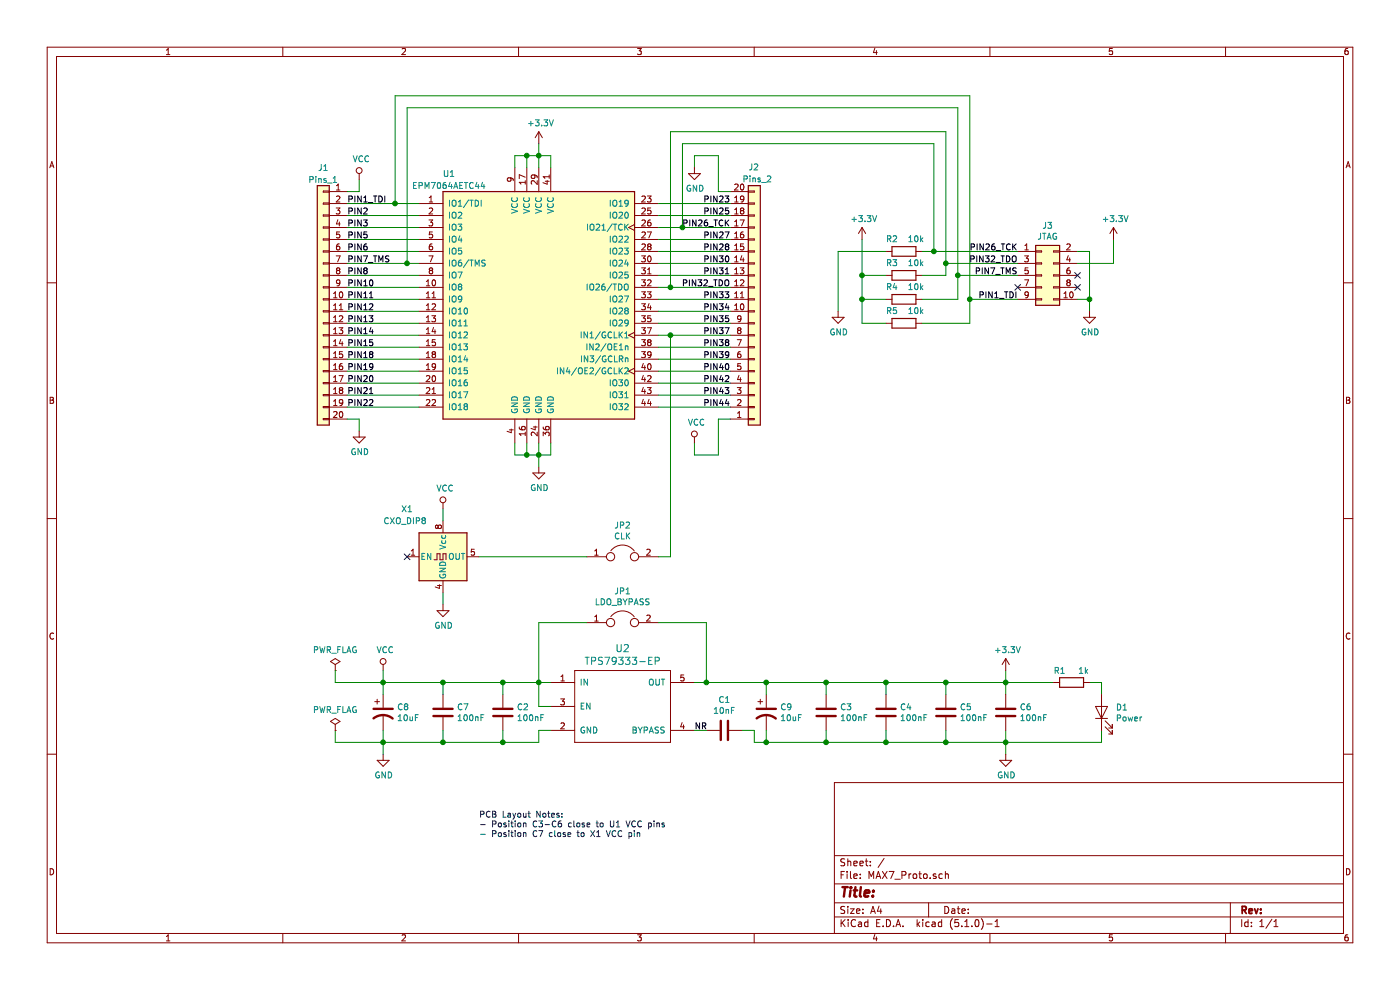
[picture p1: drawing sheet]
EESchema Schematic File Version 4
EELAYER 29 0
EELAYER END
$Descr A4 11693 8268
encoding utf-8
Sheet 1 1
Title ""
Date ""
Rev ""
Comp ""
Comment1 ""
Comment2 ""
Comment3 ""
Comment4 ""
$EndDescr
$Comp
L my_components:EPM7064AETC44 U1
U 1 1
P 4500 2550
F 0 "U1" H 3750 3650 50  0000 C CNN
F 1 "EPM7064AETC44" H 3750 3550 50  0000 C CNN
F 2 "Package_QFP:TQFP-44_10x10mm_P0.8mm" H 4900 1450 50  0001 L CNN
F 3 "https://www.intel.com/content/dam/www/programmable/us/en/pdfs/literature/ds/m7000a.pdf" H 4500 1300 50  0001 C CNN
	1    4500 2550
	1    0    0    -1  
$EndComp
Wire Wire Line
	4300 1400 4300 1300
Wire Wire Line
	4300 1300 4400 1300
Wire Wire Line
	4600 1300 4600 1400
Wire Wire Line
	4500 1400 4500 1300
Connection ~ 4500 1300
Wire Wire Line
	4500 1300 4600 1300
Wire Wire Line
	4400 1400 4400 1300
Connection ~ 4400 1300
Wire Wire Line
	4400 1300 4500 1300
$Comp
L power:+3.3V #PWR0101
U 1 1
P 4500 1200
F 0 "#PWR0101" H 4500 1050 50  0001 C CNN
F 1 "+3.3V" H 4515 1373 50  0000 C CNN
F 2 "" H 4500 1200 50  0001 C CNN
F 3 "" H 4500 1200 50  0001 C CNN
	1    4500 1200
	1    0    0    -1  
$EndComp
Wire Wire Line
	4500 1200 4500 1300
Wire Wire Line
	4300 3700 4300 3800
Wire Wire Line
	4300 3800 4400 3800
Wire Wire Line
	4600 3800 4600 3700
Wire Wire Line
	4500 3700 4500 3800
Connection ~ 4500 3800
Wire Wire Line
	4500 3800 4600 3800
Wire Wire Line
	4400 3700 4400 3800
Connection ~ 4400 3800
Wire Wire Line
	4400 3800 4500 3800
Wire Wire Line
	4500 3800 4500 3900
$Comp
L power:GND #PWR0102
U 1 1
P 4500 3900
F 0 "#PWR0102" H 4500 3650 50  0001 C CNN
F 1 "GND" H 4505 3727 50  0000 C CNN
F 2 "" H 4500 3900 50  0001 C CNN
F 3 "" H 4500 3900 50  0001 C CNN
	1    4500 3900
	1    0    0    -1  
$EndComp
$Comp
L Connector_Generic:Conn_01x20 J2
U 1 1
P 6300 2600
F 0 "J2" H 6250 1400 50  0000 L CNN
F 1 "Pins_2" H 6200 1500 50  0000 L CNN
F 2 "Connector_PinHeader_2.54mm:PinHeader_1x20_P2.54mm_Vertical" H 6300 2600 50  0001 C CNN
F 3 "~" H 6300 2600 50  0001 C CNN
	1    6300 2600
	1    0    0    1   
$EndComp
$Comp
L Connector_Generic:Conn_01x20 J1
U 1 1
P 2700 2500
F 0 "J1" H 2700 3600 50  0000 C CNN
F 1 "Pins_1" H 2700 3500 50  0000 C CNN
F 2 "Connector_PinHeader_2.54mm:PinHeader_1x20_P2.54mm_Vertical" H 2700 2500 50  0001 C CNN
F 3 "~" H 2700 2500 50  0001 C CNN
	1    2700 2500
	-1   0    0    -1  
$EndComp
Wire Wire Line
	3500 1700 3300 1700
Wire Wire Line
	3500 1800 2900 1800
Wire Wire Line
	3500 1900 2900 1900
Wire Wire Line
	3500 2000 2900 2000
Wire Wire Line
	3500 2100 2900 2100
Wire Wire Line
	3500 2200 3400 2200
Wire Wire Line
	3500 2300 2900 2300
Wire Wire Line
	3500 2400 2900 2400
Wire Wire Line
	3500 2500 2900 2500
Wire Wire Line
	3500 2600 2900 2600
Wire Wire Line
	3500 2700 2900 2700
Wire Wire Line
	3500 2800 2900 2800
Wire Wire Line
	3500 2900 2900 2900
Wire Wire Line
	3500 3000 2900 3000
Wire Wire Line
	3500 3100 2900 3100
Wire Wire Line
	3500 3200 2900 3200
Wire Wire Line
	3500 3300 2900 3300
Wire Wire Line
	3500 3400 2900 3400
Wire Wire Line
	5500 1700 6100 1700
Wire Wire Line
	5500 1800 6100 1800
Wire Wire Line
	5500 1900 5700 1900
Wire Wire Line
	5500 2000 6100 2000
Wire Wire Line
	5500 2100 6100 2100
Wire Wire Line
	5500 2200 6100 2200
Wire Wire Line
	5500 2300 6100 2300
Wire Wire Line
	5500 2400 5600 2400
Wire Wire Line
	5500 2500 6100 2500
Wire Wire Line
	5500 2600 6100 2600
Wire Wire Line
	5500 2700 6100 2700
Wire Wire Line
	5500 2800 5600 2800
Wire Wire Line
	5500 2900 6100 2900
Wire Wire Line
	5500 3000 6100 3000
Wire Wire Line
	5500 3100 6100 3100
Wire Wire Line
	5500 3200 6100 3200
Wire Wire Line
	5500 3300 6100 3300
Wire Wire Line
	5500 3400 6100 3400
Wire Wire Line
	2900 1600 3000 1600
Wire Wire Line
	3000 1600 3000 1500
Wire Wire Line
	5800 3800 5800 3700
Wire Wire Line
	5800 1300 5800 1400
Wire Wire Line
	2900 3500 3000 3500
Wire Wire Line
	3000 3500 3000 3600
$Comp
L power:GND #PWR0103
U 1 1
P 3000 3600
F 0 "#PWR0103" H 3000 3350 50  0001 C CNN
F 1 "GND" H 3005 3427 50  0000 C CNN
F 2 "" H 3000 3600 50  0001 C CNN
F 3 "" H 3000 3600 50  0001 C CNN
	1    3000 3600
	1    0    0    -1  
$EndComp
$Comp
L power:GND #PWR0104
U 1 1
P 5800 1400
F 0 "#PWR0104" H 5800 1150 50  0001 C CNN
F 1 "GND" H 5805 1227 50  0000 C CNN
F 2 "" H 5800 1400 50  0001 C CNN
F 3 "" H 5800 1400 50  0001 C CNN
	1    5800 1400
	1    0    0    -1  
$EndComp
$Comp
L power:VCC #PWR0105
U 1 1
P 3000 1500
F 0 "#PWR0105" H 3000 1350 50  0001 C CNN
F 1 "VCC" H 3017 1673 50  0000 C CNN
F 2 "" H 3000 1500 50  0001 C CNN
F 3 "" H 3000 1500 50  0001 C CNN
	1    3000 1500
	1    0    0    -1  
$EndComp
$Comp
L power:VCC #PWR0106
U 1 1
P 5800 3700
F 0 "#PWR0106" H 5800 3550 50  0001 C CNN
F 1 "VCC" H 5817 3873 50  0000 C CNN
F 2 "" H 5800 3700 50  0001 C CNN
F 3 "" H 5800 3700 50  0001 C CNN
	1    5800 3700
	1    0    0    -1  
$EndComp
$Comp
L my_components:TPS79333-EP U2
U 1 1
P 5200 5900
F 0 "U2" H 5200 6387 60  0000 C CNN
F 1 "TPS79333-EP" H 5200 6281 60  0000 C CNN
F 2 "Package_TO_SOT_SMD:SOT-23-5_HandSoldering" H 5200 5900 60  0001 C CNN
F 3 "" H 5200 5900 60  0000 C CNN
	1    5200 5900
	1    0    0    -1  
$EndComp
Wire Wire Line
	4600 6100 4500 6100
Wire Wire Line
	4500 6100 4500 6200
$Comp
L power:GND #PWR0107
U 1 1
P 3200 6300
F 0 "#PWR0107" H 3200 6050 50  0001 C CNN
F 1 "GND" H 3205 6127 50  0000 C CNN
F 2 "" H 3200 6300 50  0001 C CNN
F 3 "" H 3200 6300 50  0001 C CNN
	1    3200 6300
	1    0    0    -1  
$EndComp
$Comp
L power:VCC #PWR0108
U 1 1
P 3200 5600
F 0 "#PWR0108" H 3200 5450 50  0001 C CNN
F 1 "VCC" H 3217 5773 50  0000 C CNN
F 2 "" H 3200 5600 50  0001 C CNN
F 3 "" H 3200 5600 50  0001 C CNN
	1    3200 5600
	1    0    0    -1  
$EndComp
Wire Wire Line
	5800 5700 5900 5700
Wire Wire Line
	4600 5700 4500 5700
Wire Wire Line
	3200 5700 3200 5600
Wire Wire Line
	4600 5900 4500 5900
Wire Wire Line
	4500 5900 4500 5700
Connection ~ 4500 5700
$Comp
L Device:C C2
U 1 1
P 4200 5950
F 0 "C2" H 4315 5996 50  0000 L CNN
F 1 "100nF" H 4315 5905 50  0000 L CNN
F 2 "Capacitor_SMD:C_0603_1608Metric_Pad1.05x0.95mm_HandSolder" H 4238 5800 50  0001 C CNN
F 3 "~" H 4200 5950 50  0001 C CNN
	1    4200 5950
	1    0    0    -1  
$EndComp
$Comp
L Device:C C1
U 1 1
P 6050 6100
F 0 "C1" V 6302 6100 50  0000 C CNN
F 1 "10nF" V 6211 6100 50  0000 C CNN
F 2 "Capacitor_SMD:C_0603_1608Metric_Pad1.05x0.95mm_HandSolder" H 6088 5950 50  0001 C CNN
F 3 "~" H 6050 6100 50  0001 C CNN
	1    6050 6100
	0    -1   -1   0   
$EndComp
$Comp
L Device:CP1 C9
U 1 1
P 6400 5950
F 0 "C9" H 6515 5996 50  0000 L CNN
F 1 "10uF" H 6515 5905 50  0000 L CNN
F 2 "Capacitor_Tantalum_SMD:CP_EIA-3216-10_Kemet-I_Pad1.58x1.35mm_HandSolder" H 6400 5950 50  0001 C CNN
F 3 "~" H 6400 5950 50  0001 C CNN
	1    6400 5950
	1    0    0    -1  
$EndComp
Wire Wire Line
	5800 6100 5900 6100
Wire Wire Line
	6200 6100 6300 6100
Wire Wire Line
	6300 6100 6300 6200
Wire Wire Line
	6300 6200 6400 6200
Wire Wire Line
	6400 6100 6400 6200
Wire Wire Line
	8400 6200 8400 6300
Connection ~ 6400 6200
Wire Wire Line
	6400 5800 6400 5700
Connection ~ 6400 5700
$Comp
L power:GND #PWR0109
U 1 1
P 8400 6300
F 0 "#PWR0109" H 8400 6050 50  0001 C CNN
F 1 "GND" H 8405 6127 50  0000 C CNN
F 2 "" H 8400 6300 50  0001 C CNN
F 3 "" H 8400 6300 50  0001 C CNN
	1    8400 6300
	1    0    0    -1  
$EndComp
$Comp
L Device:CP1 C8
U 1 1
P 3200 5950
F 0 "C8" H 3315 5996 50  0000 L CNN
F 1 "10uF" H 3315 5905 50  0000 L CNN
F 2 "Capacitor_Tantalum_SMD:CP_EIA-3216-10_Kemet-I_Pad1.58x1.35mm_HandSolder" H 3200 5950 50  0001 C CNN
F 3 "~" H 3200 5950 50  0001 C CNN
	1    3200 5950
	1    0    0    -1  
$EndComp
Wire Wire Line
	4500 5700 4200 5700
Wire Wire Line
	3200 5700 3200 5800
Wire Wire Line
	4200 5800 4200 5700
Connection ~ 4200 5700
Wire Wire Line
	4200 5700 3700 5700
Wire Wire Line
	4500 6200 4200 6200
Wire Wire Line
	3200 6200 3200 6100
Wire Wire Line
	3200 6200 3200 6300
Wire Wire Line
	4200 6100 4200 6200
Connection ~ 4200 6200
Wire Wire Line
	4200 6200 3700 6200
Connection ~ 3200 5700
$Comp
L Device:C C3
U 1 1
P 6900 5950
F 0 "C3" H 7015 5996 50  0000 L CNN
F 1 "100nF" H 7015 5905 50  0000 L CNN
F 2 "Capacitor_SMD:C_0603_1608Metric_Pad1.05x0.95mm_HandSolder" H 6938 5800 50  0001 C CNN
F 3 "~" H 6900 5950 50  0001 C CNN
	1    6900 5950
	1    0    0    -1  
$EndComp
$Comp
L Device:C C4
U 1 1
P 7400 5950
F 0 "C4" H 7515 5996 50  0000 L CNN
F 1 "100nF" H 7515 5905 50  0000 L CNN
F 2 "Capacitor_SMD:C_0603_1608Metric_Pad1.05x0.95mm_HandSolder" H 7438 5800 50  0001 C CNN
F 3 "~" H 7400 5950 50  0001 C CNN
	1    7400 5950
	1    0    0    -1  
$EndComp
$Comp
L Device:C C5
U 1 1
P 7900 5950
F 0 "C5" H 8015 5996 50  0000 L CNN
F 1 "100nF" H 8015 5905 50  0000 L CNN
F 2 "Capacitor_SMD:C_0603_1608Metric_Pad1.05x0.95mm_HandSolder" H 7938 5800 50  0001 C CNN
F 3 "~" H 7900 5950 50  0001 C CNN
	1    7900 5950
	1    0    0    -1  
$EndComp
Wire Wire Line
	7900 5800 7900 5700
Connection ~ 7900 5700
Wire Wire Line
	7400 5800 7400 5700
Connection ~ 7400 5700
Wire Wire Line
	7400 5700 7900 5700
Wire Wire Line
	6900 5800 6900 5700
Connection ~ 6900 5700
Wire Wire Line
	6900 5700 7400 5700
Wire Wire Line
	6400 6200 6900 6200
Wire Wire Line
	7900 6100 7900 6200
Connection ~ 7900 6200
Wire Wire Line
	7400 6100 7400 6200
Connection ~ 7400 6200
Wire Wire Line
	7400 6200 7900 6200
Wire Wire Line
	6900 6100 6900 6200
Connection ~ 6900 6200
Wire Wire Line
	6900 6200 7400 6200
Wire Wire Line
	6400 5700 6900 5700
$Comp
L Connector_Generic:Conn_02x05_Odd_Even J3
U 1 1
P 8700 2300
F 0 "J3" H 8750 2717 50  0000 C CNN
F 1 "JTAG" H 8750 2626 50  0000 C CNN
F 2 "Connector_IDC:IDC-Header_2x05_P2.54mm_Vertical" H 8700 2300 50  0001 C CNN
F 3 "~" H 8700 2300 50  0001 C CNN
	1    8700 2300
	1    0    0    -1  
$EndComp
Wire Wire Line
	9000 2100 9100 2100
Wire Wire Line
	9100 2100 9100 2500
Wire Wire Line
	9000 2500 9100 2500
Connection ~ 9100 2500
Wire Wire Line
	9100 2500 9100 2600
NoConn ~ 9000 2400
NoConn ~ 8500 2400
Wire Wire Line
	9000 2200 9300 2200
Wire Wire Line
	9300 2200 9300 2000
$Comp
L power:+3.3V #PWR0110
U 1 1
P 9300 2000
F 0 "#PWR0110" H 9300 1850 50  0001 C CNN
F 1 "+3.3V" H 9315 2173 50  0000 C CNN
F 2 "" H 9300 2000 50  0001 C CNN
F 3 "" H 9300 2000 50  0001 C CNN
	1    9300 2000
	1    0    0    -1  
$EndComp
$Comp
L Device:Jumper JP1
U 1 1
P 5200 5200
F 0 "JP1" H 5200 5464 50  0000 C CNN
F 1 "LDO_BYPASS" H 5200 5373 50  0000 C CNN
F 2 "Jumper:SolderJumper-2_P1.3mm_Open_RoundedPad1.0x1.5mm" H 5200 5200 50  0001 C CNN
F 3 "~" H 5200 5200 50  0001 C CNN
	1    5200 5200
	1    0    0    -1  
$EndComp
Wire Wire Line
	4500 5700 4500 5200
Wire Wire Line
	4500 5200 4900 5200
Wire Wire Line
	5500 5200 5900 5200
Wire Wire Line
	5900 5200 5900 5700
Connection ~ 5900 5700
Wire Wire Line
	5900 5700 6400 5700
$Comp
L Device:R R2
U 1 1
P 7550 2100
F 0 "R2" V 7650 2200 50  0000 C CNN
F 1 "10k" V 7650 2000 50  0000 C CNN
F 2 "Resistor_SMD:R_0603_1608Metric_Pad1.05x0.95mm_HandSolder" V 7480 2100 50  0001 C CNN
F 3 "~" H 7550 2100 50  0001 C CNN
	1    7550 2100
	0    -1   -1   0   
$EndComp
Wire Wire Line
	8400 5700 8800 5700
Wire Wire Line
	8400 6200 9200 6200
Wire Wire Line
	9200 6200 9200 6100
Wire Wire Line
	9100 5700 9200 5700
Wire Wire Line
	9200 5700 9200 5800
$Comp
L Device:LED D1
U 1 1
P 9200 5950
F 0 "D1" V 9239 5832 50  0000 R CNN
F 1 "Power" V 9148 5832 50  0000 R CNN
F 2 "LED_SMD:LED_0603_1608Metric_Pad1.05x0.95mm_HandSolder" H 9200 5950 50  0001 C CNN
F 3 "~" H 9200 5950 50  0001 C CNN
	1    9200 5950
	0    -1   -1   0   
$EndComp
$Comp
L Device:R R1
U 1 1
P 8950 5700
F 0 "R1" V 8850 5600 50  0000 C CNN
F 1 "1k" V 8850 5800 50  0000 C CNN
F 2 "Resistor_SMD:R_0603_1608Metric_Pad1.05x0.95mm_HandSolder" V 8880 5700 50  0001 C CNN
F 3 "~" H 8950 5700 50  0001 C CNN
	1    8950 5700
	0    1    1    0   
$EndComp
Connection ~ 8400 6200
Connection ~ 8400 5700
Wire Wire Line
	7900 6200 8400 6200
Wire Wire Line
	8400 6200 8400 6100
Wire Wire Line
	7900 5700 8400 5700
Wire Wire Line
	8400 5700 8400 5800
$Comp
L Device:C C6
U 1 1
P 8400 5950
F 0 "C6" H 8515 5996 50  0000 L CNN
F 1 "100nF" H 8515 5905 50  0000 L CNN
F 2 "Capacitor_SMD:C_0603_1608Metric_Pad1.05x0.95mm_HandSolder" H 8438 5800 50  0001 C CNN
F 3 "~" H 8400 5950 50  0001 C CNN
	1    8400 5950
	1    0    0    -1  
$EndComp
Wire Wire Line
	8400 5700 8400 5600
$Comp
L power:+3.3V #PWR0111
U 1 1
P 8400 5600
F 0 "#PWR0111" H 8400 5450 50  0001 C CNN
F 1 "+3.3V" H 8415 5773 50  0000 C CNN
F 2 "" H 8400 5600 50  0001 C CNN
F 3 "" H 8400 5600 50  0001 C CNN
	1    8400 5600
	1    0    0    -1  
$EndComp
$Comp
L Device:C C7
U 1 1
P 3700 5950
F 0 "C7" H 3815 5996 50  0000 L CNN
F 1 "100nF" H 3815 5905 50  0000 L CNN
F 2 "Capacitor_SMD:C_0603_1608Metric_Pad1.05x0.95mm_HandSolder" H 3738 5800 50  0001 C CNN
F 3 "~" H 3700 5950 50  0001 C CNN
	1    3700 5950
	1    0    0    -1  
$EndComp
Wire Wire Line
	3700 6100 3700 6200
Connection ~ 3700 6200
Wire Wire Line
	3700 6200 3200 6200
Wire Wire Line
	3700 5800 3700 5700
Connection ~ 3700 5700
Wire Wire Line
	3700 5700 3200 5700
Connection ~ 3200 6200
Wire Wire Line
	8500 2100 7800 2100
Wire Wire Line
	7400 2100 7000 2100
Wire Wire Line
	7000 2100 7000 2600
$Comp
L power:GND #PWR0112
U 1 1
P 7000 2600
F 0 "#PWR0112" H 7000 2350 50  0001 C CNN
F 1 "GND" H 7005 2427 50  0000 C CNN
F 2 "" H 7000 2600 50  0001 C CNN
F 3 "" H 7000 2600 50  0001 C CNN
	1    7000 2600
	1    0    0    -1  
$EndComp
$Comp
L power:GND #PWR0113
U 1 1
P 9100 2600
F 0 "#PWR0113" H 9100 2350 50  0001 C CNN
F 1 "GND" H 9105 2427 50  0000 C CNN
F 2 "" H 9100 2600 50  0001 C CNN
F 3 "" H 9100 2600 50  0001 C CNN
	1    9100 2600
	1    0    0    -1  
$EndComp
Wire Wire Line
	7800 2100 7800 1200
Wire Wire Line
	7800 1200 5700 1200
Wire Wire Line
	5700 1200 5700 1900
Connection ~ 7800 2100
Wire Wire Line
	7800 2100 7700 2100
Connection ~ 5700 1900
Wire Wire Line
	5700 1900 6100 1900
$Comp
L Device:R R3
U 1 1
P 7550 2300
F 0 "R3" V 7650 2400 50  0000 C CNN
F 1 "10k" V 7650 2200 50  0000 C CNN
F 2 "Resistor_SMD:R_0603_1608Metric_Pad1.05x0.95mm_HandSolder" V 7480 2300 50  0001 C CNN
F 3 "~" H 7550 2300 50  0001 C CNN
	1    7550 2300
	0    -1   -1   0   
$EndComp
$Comp
L Device:R R4
U 1 1
P 7550 2500
F 0 "R4" V 7650 2600 50  0000 C CNN
F 1 "10k" V 7650 2400 50  0000 C CNN
F 2 "Resistor_SMD:R_0603_1608Metric_Pad1.05x0.95mm_HandSolder" V 7480 2500 50  0001 C CNN
F 3 "~" H 7550 2500 50  0001 C CNN
	1    7550 2500
	0    -1   -1   0   
$EndComp
$Comp
L Device:R R5
U 1 1
P 7550 2700
F 0 "R5" V 7650 2800 50  0000 C CNN
F 1 "10k" V 7650 2600 50  0000 C CNN
F 2 "Resistor_SMD:R_0603_1608Metric_Pad1.05x0.95mm_HandSolder" V 7480 2700 50  0001 C CNN
F 3 "~" H 7550 2700 50  0001 C CNN
	1    7550 2700
	0    -1   -1   0   
$EndComp
Wire Wire Line
	7400 2700 7200 2700
Wire Wire Line
	7200 2700 7200 2500
$Comp
L power:+3.3V #PWR0114
U 1 1
P 7200 2000
F 0 "#PWR0114" H 7200 1850 50  0001 C CNN
F 1 "+3.3V" H 7215 2173 50  0000 C CNN
F 2 "" H 7200 2000 50  0001 C CNN
F 3 "" H 7200 2000 50  0001 C CNN
	1    7200 2000
	1    0    0    -1  
$EndComp
Wire Wire Line
	7400 2300 7200 2300
Connection ~ 7200 2300
Wire Wire Line
	7200 2300 7200 2000
Wire Wire Line
	7400 2500 7200 2500
Connection ~ 7200 2500
Wire Wire Line
	7200 2500 7200 2300
Wire Wire Line
	7700 2300 7900 2300
Wire Wire Line
	7900 2300 7900 2200
Wire Wire Line
	7900 2200 8500 2200
Wire Wire Line
	7900 2200 7900 1100
Wire Wire Line
	7900 1100 5600 1100
Wire Wire Line
	5600 1100 5600 2400
Connection ~ 7900 2200
Connection ~ 5600 2400
Wire Wire Line
	5600 2400 6100 2400
Wire Wire Line
	7700 2500 8000 2500
Wire Wire Line
	8000 2500 8000 2300
Wire Wire Line
	8000 2300 8500 2300
Wire Wire Line
	7700 2700 8100 2700
Wire Wire Line
	8100 2700 8100 2500
Wire Wire Line
	8100 2500 8500 2500
Wire Wire Line
	8000 2300 8000 900 
Wire Wire Line
	8000 900  3400 900 
Wire Wire Line
	3400 900  3400 2200
Connection ~ 8000 2300
Connection ~ 3400 2200
Wire Wire Line
	3400 2200 2900 2200
Wire Wire Line
	8100 2500 8100 800 
Wire Wire Line
	8100 800  3300 800 
Wire Wire Line
	3300 800  3300 1700
Connection ~ 8100 2500
Connection ~ 3300 1700
Wire Wire Line
	3300 1700 2900 1700
Text Label 2900 1800 0    50   ~ 0
PIN2
Text Label 2900 1700 0    50   ~ 0
PIN1_TDI
Text Label 2900 1900 0    50   ~ 0
PIN3
Text Label 2900 2000 0    50   ~ 0
PIN5
Text Label 2900 3400 0    50   ~ 0
PIN22
Text Label 2900 3300 0    50   ~ 0
PIN21
Text Label 2900 3200 0    50   ~ 0
PIN20
Text Label 2900 3100 0    50   ~ 0
PIN19
Text Label 2900 3000 0    50   ~ 0
PIN18
Text Label 2900 2900 0    50   ~ 0
PIN15
Text Label 2900 2800 0    50   ~ 0
PIN14
Text Label 2900 2700 0    50   ~ 0
PIN13
Text Label 2900 2600 0    50   ~ 0
PIN12
Text Label 2900 2500 0    50   ~ 0
PIN11
Text Label 2900 2400 0    50   ~ 0
PIN10
Text Label 2900 2300 0    50   ~ 0
PIN8
Text Label 2900 2200 0    50   ~ 0
PIN7_TMS
Text Label 2900 2100 0    50   ~ 0
PIN6
Text Label 8500 2500 2    50   ~ 0
PIN1_TDI
Text Label 8500 2300 2    50   ~ 0
PIN7_TMS
Text Label 6100 1700 2    50   ~ 0
PIN23
Text Label 6100 1800 2    50   ~ 0
PIN25
Text Label 6100 1900 2    50   ~ 0
PIN26_TCK
Text Label 6100 2000 2    50   ~ 0
PIN27
Text Label 6100 2100 2    50   ~ 0
PIN28
Text Label 6100 2200 2    50   ~ 0
PIN30
Text Label 6100 2300 2    50   ~ 0
PIN31
Text Label 6100 2400 2    50   ~ 0
PIN32_TDO
Text Label 6100 2500 2    50   ~ 0
PIN33
Text Label 6100 2600 2    50   ~ 0
PIN34
Text Label 6100 2700 2    50   ~ 0
PIN35
Text Label 6100 2800 2    50   ~ 0
PIN37
Text Label 6100 2900 2    50   ~ 0
PIN38
Text Label 6100 3000 2    50   ~ 0
PIN39
Text Label 6100 3100 2    50   ~ 0
PIN40
Text Label 6100 3200 2    50   ~ 0
PIN42
Text Label 6100 3300 2    50   ~ 0
PIN43
Text Label 6100 3400 2    50   ~ 0
PIN44
Text Label 8500 2100 2    50   ~ 0
PIN26_TCK
Text Label 8500 2200 2    50   ~ 0
PIN32_TDO
$Comp
L power:PWR_FLAG #FLG0101
U 1 1
P 2800 5600
F 0 "#FLG0101" H 2800 5675 50  0001 C CNN
F 1 "PWR_FLAG" H 2800 5773 50  0000 C CNN
F 2 "" H 2800 5600 50  0001 C CNN
F 3 "~" H 2800 5600 50  0001 C CNN
	1    2800 5600
	1    0    0    -1  
$EndComp
Wire Wire Line
	3200 5700 2800 5700
Wire Wire Line
	2800 5700 2800 5600
Wire Wire Line
	3200 6200 2800 6200
Wire Wire Line
	2800 6200 2800 6100
$Comp
L power:PWR_FLAG #FLG0102
U 1 1
P 2800 6100
F 0 "#FLG0102" H 2800 6175 50  0001 C CNN
F 1 "PWR_FLAG" H 2800 6273 50  0000 C CNN
F 2 "" H 2800 6100 50  0001 C CNN
F 3 "~" H 2800 6100 50  0001 C CNN
	1    2800 6100
	1    0    0    -1  
$EndComp
$Comp
L Oscillator:CXO_DIP8 X1
U 1 1
P 3700 4650
F 0 "X1" H 3350 5050 50  0000 L CNN
F 1 "CXO_DIP8" H 3200 4950 50  0000 L CNN
F 2 "Oscillator:Oscillator_DIP-8" H 4150 4300 50  0001 C CNN
F 3 "http://cdn-reichelt.de/documents/datenblatt/B400/OSZI.pdf" H 3600 4650 50  0001 C CNN
	1    3700 4650
	1    0    0    -1  
$EndComp
$Comp
L power:VCC #PWR0115
U 1 1
P 3700 4250
F 0 "#PWR0115" H 3700 4100 50  0001 C CNN
F 1 "VCC" H 3717 4423 50  0000 C CNN
F 2 "" H 3700 4250 50  0001 C CNN
F 3 "" H 3700 4250 50  0001 C CNN
	1    3700 4250
	1    0    0    -1  
$EndComp
Wire Wire Line
	3700 4250 3700 4350
Wire Wire Line
	3700 4950 3700 5050
$Comp
L power:GND #PWR0116
U 1 1
P 3700 5050
F 0 "#PWR0116" H 3700 4800 50  0001 C CNN
F 1 "GND" H 3705 4877 50  0000 C CNN
F 2 "" H 3700 5050 50  0001 C CNN
F 3 "" H 3700 5050 50  0001 C CNN
	1    3700 5050
	1    0    0    -1  
$EndComp
NoConn ~ 3400 4650
$Comp
L Device:Jumper JP2
U 1 1
P 5200 4650
F 0 "JP2" H 5200 4914 50  0000 C CNN
F 1 "CLK" H 5200 4823 50  0000 C CNN
F 2 "Jumper:SolderJumper-2_P1.3mm_Open_RoundedPad1.0x1.5mm" H 5200 4650 50  0001 C CNN
F 3 "~" H 5200 4650 50  0001 C CNN
	1    5200 4650
	1    0    0    -1  
$EndComp
Wire Wire Line
	4000 4650 4900 4650
Wire Wire Line
	5500 4650 5600 4650
Wire Wire Line
	5600 4650 5600 2800
Connection ~ 5600 2800
Wire Wire Line
	5600 2800 6100 2800
Text Notes 4000 7000 0    50   ~ 0
PCB Layout Notes:\n- Position C3-C6 close to U1 VCC pins\n- Position C7 close to X1 VCC pin
Wire Wire Line
	6000 3800 6000 3500
Wire Wire Line
	6000 3500 6100 3500
Wire Wire Line
	5800 3800 6000 3800
Wire Wire Line
	6000 1300 6000 1600
Wire Wire Line
	6000 1600 6100 1600
Wire Wire Line
	5800 1300 6000 1300
Text Label 5800 6100 0    50   ~ 0
NR
NoConn ~ 9000 2300
$EndSCHEMATC
